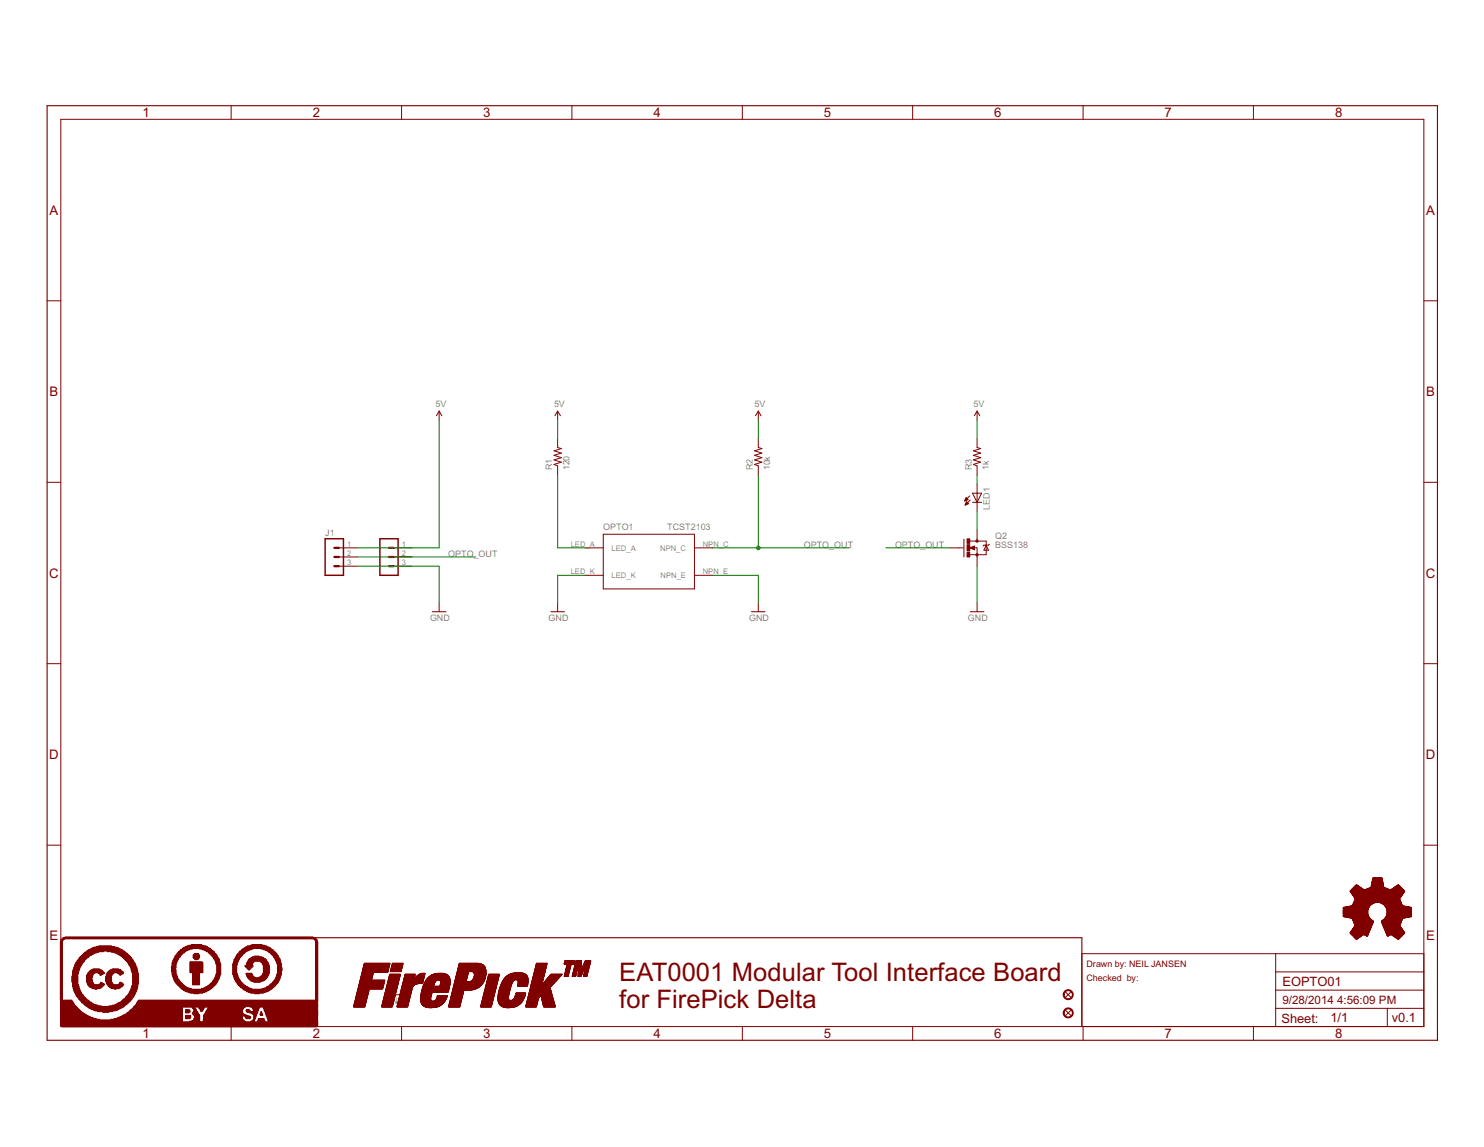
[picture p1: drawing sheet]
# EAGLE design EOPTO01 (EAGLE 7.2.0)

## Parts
FID3  FIDUCIAL1X2  [FIDUCIAL-1X2]
FID4  FIDUCIAL1X2  [FIDUCIAL-1X2]
J1  CONN-0.1-S-1X3  MA03-1  [MA03-1]
LED1  AMBER  LED1206  [LED-1206]
LOGO4  LOGO-FIREPICKMEDIUM  [LOGO-FIREPICK-MEDIUM]
LOGO5  LOGO-OSHWSMALL  [LOGO-OSHW-SMALL]
LOGO6  LOGO-CC-BY-SAMEDIUM  [LOGO-CC-BY-SA-MEDIUM]
OPTO1  TCST2103  [TCST2013]
Q2  BSS138  MOSFET-NCHANNELBSS138  [SOT23]
R1  120  RESISTOR0805-RES  [0805]
R2  10k  RESISTOR0805-RES  [0805]
R3  1k  RESISTOR0805-RES  [0805]

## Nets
5V: J1.1 R1.2 R2.2 R3.2
GND: J1.3 OPTO1.LED_K OPTO1.NPN_E Q2.2(S)
N$2: LED1.C Q2.3(D)
N$3: LED1.A R3.1
N$4: OPTO1.LED_A R1.1
OPTO_OUT: J1.2 OPTO1.NPN_C Q2.1(G) R2.1

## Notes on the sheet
- Drawn by: NEIL JANSEN
- Checked  by:
- EAT0001 Modular Tool Interface Board
  for FirePick Delta
- v0.1

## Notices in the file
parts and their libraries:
SparkFun-Resistors: Licensing: Creative Commons ShareAlike 4.0 International - https://creativecommons.org/licenses/by-sa/4.0
